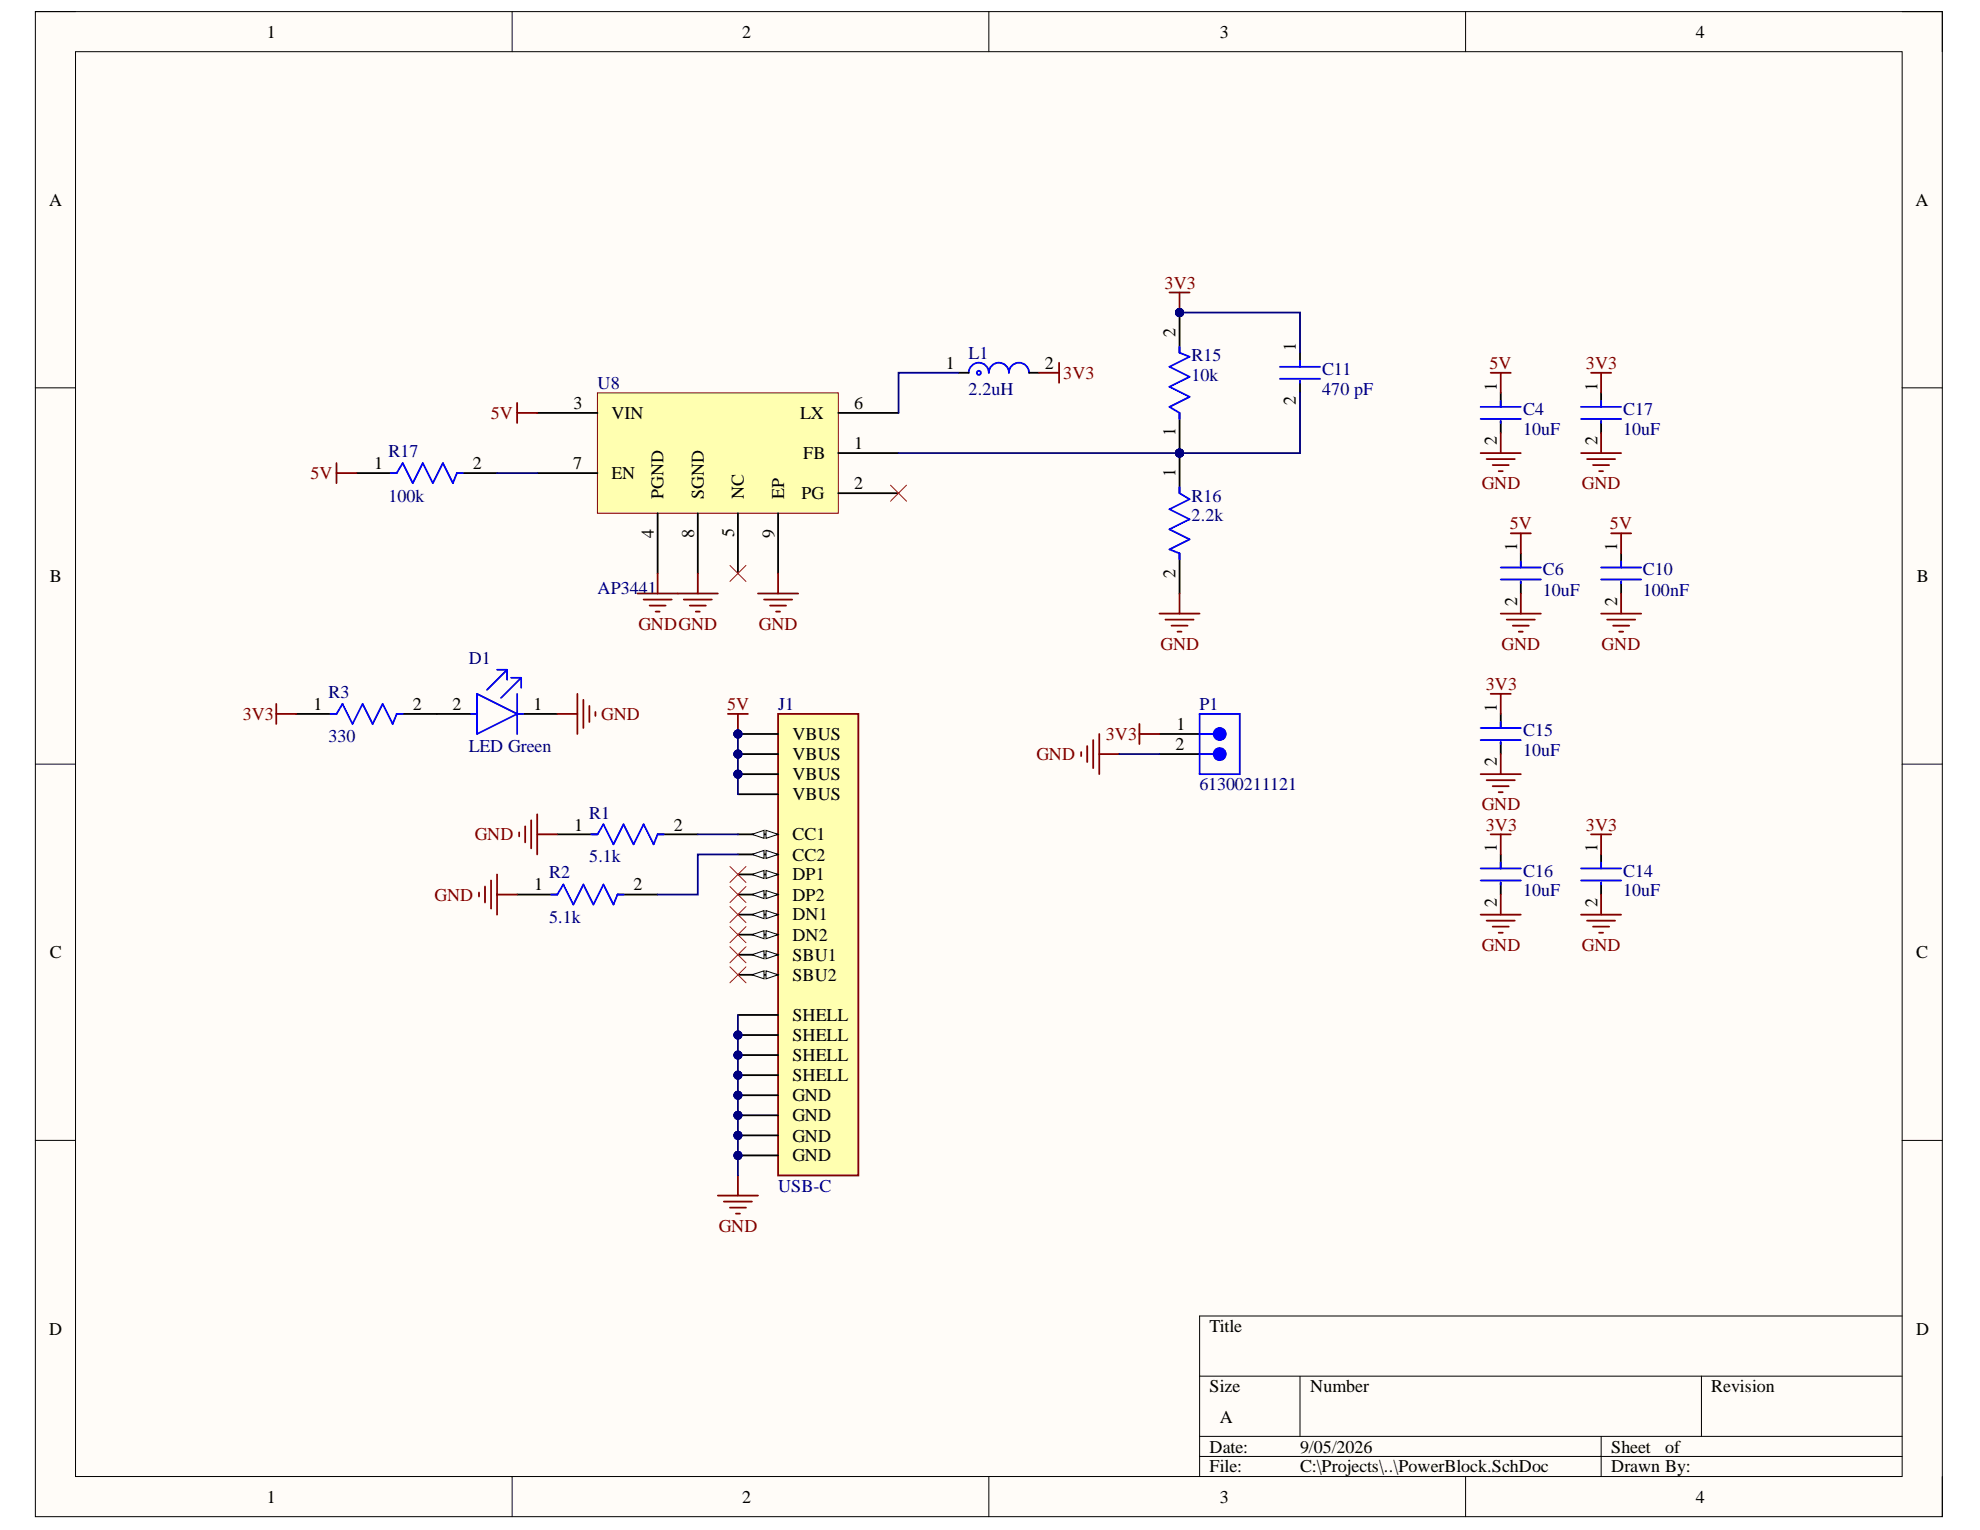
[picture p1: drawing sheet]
# Altium project Power_Block.PrjPcb
1 sheet, 19 parts. Net scope: global (net labels, ports and power ports of the same name join across sheets).
Board file: PowerBlock.PcbDoc

## Sheet PowerBlock.SchDoc
size A; SheetNumber: 1; SheetTotal: 1

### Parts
C4  10uF  [FP-C0805C106K3PACTU-MFG]
C6  10uF  [FP-C0805C106K3PACTU-MFG]
C10  100nF  [FP-C0805C106K3PACTU-MFG]
C11  470 pF  [FP-C0805C106K3PACTU-MFG]
C14  10uF  [FP-C0805C106K3PACTU-MFG]
C15  10uF  [FP-C0805C106K3PACTU-MFG]
C16  10uF  [FP-C0805C106K3PACTU-MFG]
C17  10uF  [FP-C0805C106K3PACTU-MFG]
D1  LED Green  [FP-LTST-C171KGKT-MFG]
J1  USB-C  [GCT_USB4085-GF-A_REVA4]
L1  2.2uH  [FP-XAL4020-MFG]
P1  61300211121  [61300211121]
R1  5.1k  [FP-CRGP0805-IPC_C]
R2  5.1k  [FP-CRGP0805-IPC_C]
R3  330  [FP-CRGP0805-IPC_C]
R15  10k  [FP-CRGP0805-IPC_C]
R16  2.2k  [FP-CRGP0805-IPC_C]
R17  100k  [FP-CRGP0805-IPC_C]
U8  AP3441  [SON50P201X201X60-9M]

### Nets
3V3: C11.1 C14.1 C15.1 C16.1 C17.1 L1.2 P1.1 R3.1 R15.2
5V: C4.1 C6.1 C10.1 J1.A4(VBUS) J1.A9(VBUS) J1.B4(VBUS) J1.B9(VBUS) R17.1 U8.3(VIN)
GND: C4.2 C6.2 C10.2 C14.2 C15.2 C16.2 C17.2 D1.1(C) J1.A1(GND) J1.A12(GND) J1.B1(GND) J1.B12(GND) J1.S1(SHELL) J1.S2(SHELL) J1.S3(SHELL) J1.S4(SHELL) P1.2 R1.1 R2.1 R16.2 U8.4(PGND) U8.8(SGND) U8.9(EP)
NetC11_2: C11.2 R15.1 R16.1 U8.1(FB)
NetD1_2: D1.2(A) R3.2
NetJ1_A5: J1.A5(CC1) R1.2
NetJ1_B5: J1.B5(CC2) R2.2
NetL1_1: L1.1 U8.6(LX)
NetR17_2: R17.2 U8.7(EN)

Not connected (* = marked no-connect by the designer): J1 A6(DP1)* A7(DN1)* A8(SBU1)* B6(DP2)* B7(DN2)* B8(SBU2)*; U8 2(PG)* 5(NC)*
